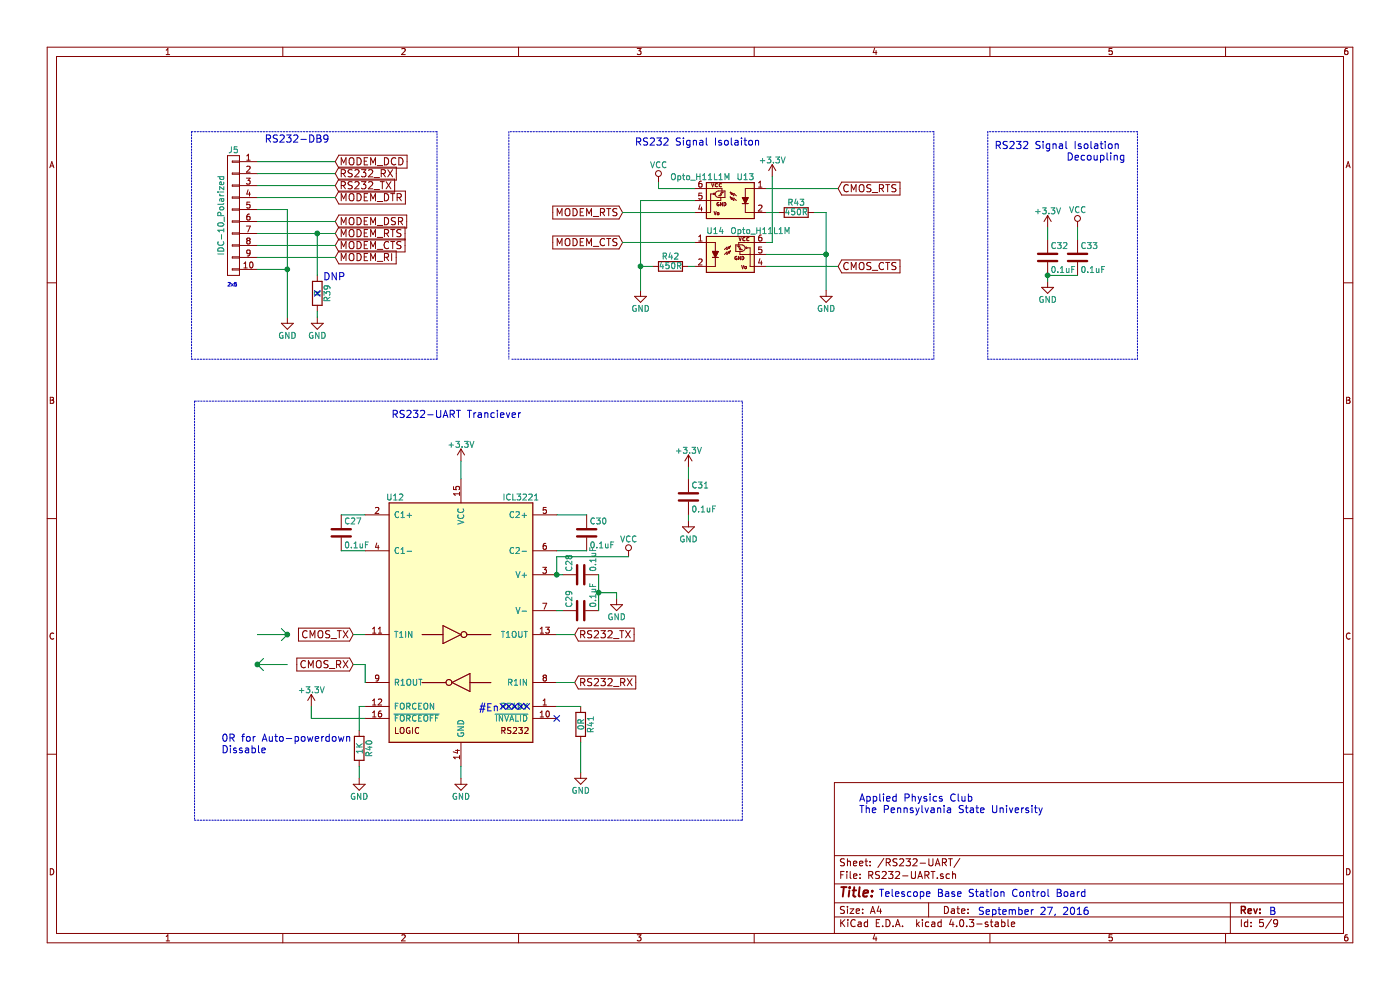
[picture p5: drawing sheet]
EESchema Schematic File Version 2
LIBS:power
LIBS:device
LIBS:transistors
LIBS:conn
LIBS:linear
LIBS:regul
LIBS:74xx
LIBS:cmos4000
LIBS:adc-dac
LIBS:memory
LIBS:xilinx
LIBS:microcontrollers
LIBS:dsp
LIBS:microchip
LIBS:analog_switches
LIBS:motorola
LIBS:texas
LIBS:intel
LIBS:audio
LIBS:interface
LIBS:digital-audio
LIBS:philips
LIBS:display
LIBS:cypress
LIBS:siliconi
LIBS:opto
LIBS:atmel
LIBS:contrib
LIBS:valves
LIBS:DigitalLogic
LIBS:Minicircuits
LIBS:SiteControl-cache
EELAYER 25 0
EELAYER END
$Descr A4 11693 8268
encoding utf-8
Sheet 5 9
Title ""
Date ""
Rev ""
Comp ""
Comment1 ""
Comment2 ""
Comment3 ""
Comment4 ""
$EndDescr
$Comp
L MAX3226 U12
U 1 1
P 3850 5200
F 0 "U12" H 3300 6250 50  0000 C CNN
F 1 "ICL3221" H 4350 6250 50  0000 C CNN
F 2 "SMD_Packages:SO-16-N" H 3850 3900 50  0001 C CNN
F 3 "" H 3850 5300 50  0000 C CNN
	1    3850 5200
	1    0    0    -1  
$EndComp
Text Notes 4000 5950 0    60   ~ 0
#En
NoConn ~ 4200 5900
NoConn ~ 4250 5900
NoConn ~ 4300 5900
NoConn ~ 4350 5900
NoConn ~ 4400 5900
$Comp
L +3.3V #PWR48
U 1 1
P 3850 3850
F 0 "#PWR48" H 3850 3700 50  0001 C CNN
F 1 "+3.3V" H 3850 3990 50  0000 C CNN
F 2 "" H 3850 3850 50  0000 C CNN
F 3 "" H 3850 3850 50  0000 C CNN
	1    3850 3850
	1    0    0    -1  
$EndComp
$Comp
L GND #PWR49
U 1 1
P 3850 6500
F 0 "#PWR49" H 3850 6250 50  0001 C CNN
F 1 "GND" H 3850 6350 50  0000 C CNN
F 2 "" H 3850 6500 50  0000 C CNN
F 3 "" H 3850 6500 50  0000 C CNN
	1    3850 6500
	1    0    0    -1  
$EndComp
$Comp
L R R41
U 1 1
P 4850 6050
F 0 "R41" V 4930 6050 50  0000 C CNN
F 1 "0R" V 4850 6050 50  0000 C CNN
F 2 "Resistors_SMD:R_0603" V 4780 6050 50  0001 C CNN
F 3 "" H 4850 6050 50  0000 C CNN
	1    4850 6050
	1    0    0    -1  
$EndComp
$Comp
L C C27
U 1 1
P 2850 4450
F 0 "C27" H 2875 4550 50  0000 L CNN
F 1 "0.1uF" H 2875 4350 50  0000 L CNN
F 2 "Capacitors_SMD:C_0603" H 2888 4300 50  0001 C CNN
F 3 "" H 2850 4450 50  0000 C CNN
	1    2850 4450
	1    0    0    -1  
$EndComp
$Comp
L C C30
U 1 1
P 4900 4450
F 0 "C30" H 4925 4550 50  0000 L CNN
F 1 "0.1uF" H 4925 4350 50  0000 L CNN
F 2 "Capacitors_SMD:C_0603" H 4938 4300 50  0001 C CNN
F 3 "" H 4900 4450 50  0000 C CNN
	1    4900 4450
	1    0    0    -1  
$EndComp
$Comp
L C C31
U 1 1
P 5750 4150
F 0 "C31" H 5775 4250 50  0000 L CNN
F 1 "0.1uF" H 5775 4050 50  0000 L CNN
F 2 "Capacitors_SMD:C_0603" H 5788 4000 50  0001 C CNN
F 3 "" H 5750 4150 50  0000 C CNN
	1    5750 4150
	1    0    0    -1  
$EndComp
$Comp
L +3.3V #PWR55
U 1 1
P 5750 3900
F 0 "#PWR55" H 5750 3750 50  0001 C CNN
F 1 "+3.3V" H 5750 4040 50  0000 C CNN
F 2 "" H 5750 3900 50  0000 C CNN
F 3 "" H 5750 3900 50  0000 C CNN
	1    5750 3900
	1    0    0    -1  
$EndComp
$Comp
L GND #PWR56
U 1 1
P 5750 4350
F 0 "#PWR56" H 5750 4100 50  0001 C CNN
F 1 "GND" H 5750 4200 50  0000 C CNN
F 2 "" H 5750 4350 50  0000 C CNN
F 3 "" H 5750 4350 50  0000 C CNN
	1    5750 4350
	1    0    0    -1  
$EndComp
$Comp
L GND #PWR50
U 1 1
P 4850 6450
F 0 "#PWR50" H 4850 6200 50  0001 C CNN
F 1 "GND" H 4850 6300 50  0000 C CNN
F 2 "" H 4850 6450 50  0000 C CNN
F 3 "" H 4850 6450 50  0000 C CNN
	1    4850 6450
	1    0    0    -1  
$EndComp
$Comp
L C C28
U 1 1
P 4850 4800
F 0 "C28" H 4875 4900 50  0000 L CNN
F 1 "0.1uF" H 4875 4700 50  0000 L CNN
F 2 "Capacitors_SMD:C_0603" H 4888 4650 50  0001 C CNN
F 3 "" H 4850 4800 50  0000 C CNN
	1    4850 4800
	0    -1   -1   0   
$EndComp
$Comp
L C C29
U 1 1
P 4850 5100
F 0 "C29" H 4875 5200 50  0000 L CNN
F 1 "0.1uF" H 4875 5000 50  0000 L CNN
F 2 "Capacitors_SMD:C_0603" H 4888 4950 50  0001 C CNN
F 3 "" H 4850 5100 50  0000 C CNN
	1    4850 5100
	0    -1   -1   0   
$EndComp
$Comp
L GND #PWR51
U 1 1
P 5150 5000
F 0 "#PWR51" H 5150 4750 50  0001 C CNN
F 1 "GND" H 5150 4850 50  0000 C CNN
F 2 "" H 5150 5000 50  0000 C CNN
F 3 "" H 5150 5000 50  0000 C CNN
	1    5150 5000
	1    0    0    -1  
$EndComp
$Comp
L +3.3V #PWR45
U 1 1
P 2600 5900
F 0 "#PWR45" H 2600 5750 50  0001 C CNN
F 1 "+3.3V" H 2600 6040 50  0000 C CNN
F 2 "" H 2600 5900 50  0000 C CNN
F 3 "" H 2600 5900 50  0000 C CNN
	1    2600 5900
	1    0    0    -1  
$EndComp
$Comp
L R R40
U 1 1
P 3000 6250
F 0 "R40" V 3080 6250 50  0000 C CNN
F 1 "1K" V 3000 6250 50  0000 C CNN
F 2 "Resistors_SMD:R_0603" V 2930 6250 50  0001 C CNN
F 3 "" H 3000 6250 50  0000 C CNN
	1    3000 6250
	1    0    0    -1  
$EndComp
$Comp
L GND #PWR47
U 1 1
P 3000 6500
F 0 "#PWR47" H 3000 6250 50  0001 C CNN
F 1 "GND" H 3000 6350 50  0000 C CNN
F 2 "" H 3000 6500 50  0000 C CNN
F 3 "" H 3000 6500 50  0000 C CNN
	1    3000 6500
	1    0    0    -1  
$EndComp
Text Notes 1850 6300 0    60   ~ 0
0R for Auto-powerdown \nDissable
Text GLabel 7000 2225 2    60   Input ~ 0
CMOS_CTS
Text GLabel 7000 1575 2    60   Input ~ 0
CMOS_RTS
Text GLabel 2950 5550 0    60   Input ~ 0
CMOS_RX
Text GLabel 2950 5300 0    60   Input ~ 0
CMOS_TX
NoConn ~ 4650 6000
$Comp
L Opto_H11L1M U14
U 1 1
P 6100 2125
F 0 "U14" H 5900 2325 50  0000 L CNN
F 1 "Opto_H11L1M" H 6100 2325 50  0000 L CNN
F 2 "DigitalLogic:H11L1M" H 5900 1925 50  0001 L CIN
F 3 "" H 6075 2155 50  0000 L CNN
	1    6100 2125
	1    0    0    -1  
$EndComp
$Comp
L Opto_H11L1M U13
U 1 1
P 6100 1675
F 0 "U13" H 5900 1875 50  0000 L CNN
F 1 "Opto_H11L1M" H 6100 1875 50  0000 L CNN
F 2 "DigitalLogic:H11L1M" H 5900 1475 50  0001 L CIN
F 3 "" H 6075 1705 50  0000 L CNN
	1    6100 1675
	-1   0    0    -1  
$EndComp
$Comp
L CONN_01X10 J5
U 1 1
P 1950 1800
F 0 "J5" H 1950 2350 50  0000 C CNN
F 1 "IDC-10_Polarized" V 2050 1800 50  0000 C CNN
F 2 "Connect:IDC_Header_Straight_10pins" H 1950 1800 50  0001 C CNN
F 3 "" H 1950 1800 50  0000 C CNN
	1    1950 1800
	-1   0    0    -1  
$EndComp
$Comp
L GND #PWR44
U 1 1
P 2400 2650
F 0 "#PWR44" H 2400 2400 50  0001 C CNN
F 1 "GND" H 2400 2500 50  0000 C CNN
F 2 "" H 2400 2650 50  0000 C CNN
F 3 "" H 2400 2650 50  0000 C CNN
	1    2400 2650
	1    0    0    -1  
$EndComp
$Comp
L R R39
U 1 1
P 2650 2450
F 0 "R39" V 2730 2450 50  0000 C CNN
F 1 "R" V 2650 2450 50  0000 C CNN
F 2 "Resistors_SMD:R_0603" V 2580 2450 50  0001 C CNN
F 3 "" H 2650 2450 50  0000 C CNN
	1    2650 2450
	1    0    0    -1  
$EndComp
$Comp
L GND #PWR46
U 1 1
P 2650 2650
F 0 "#PWR46" H 2650 2400 50  0001 C CNN
F 1 "GND" H 2650 2500 50  0000 C CNN
F 2 "" H 2650 2650 50  0000 C CNN
F 3 "" H 2650 2650 50  0000 C CNN
	1    2650 2650
	1    0    0    -1  
$EndComp
NoConn ~ 2650 2450
Text Notes 2700 2350 0    60   ~ 0
DNP
Text GLabel 2800 1350 2    60   Input ~ 0
MODEM_DCD
Text GLabel 2800 1450 2    60   Input ~ 0
RS232_RX
Text GLabel 2800 1550 2    60   Input ~ 0
RS232_TX
Text GLabel 2800 1650 2    60   Input ~ 0
MODEM_DTR
Text GLabel 2800 1850 2    60   Input ~ 0
MODEM_DSR
Text GLabel 2800 1950 2    60   Input ~ 0
MODEM_RTS
Text GLabel 2800 2050 2    60   Input ~ 0
MODEM_CTS
Text GLabel 2800 2150 2    60   Input ~ 0
MODEM_RI
Text GLabel 4800 5300 2    60   Input ~ 0
RS232_TX
Text GLabel 4800 5700 2    60   Input ~ 0
RS232_RX
$Comp
L VCC #PWR52
U 1 1
P 5250 4650
F 0 "#PWR52" H 5250 4500 50  0001 C CNN
F 1 "VCC" H 5250 4800 50  0000 C CNN
F 2 "" H 5250 4650 50  0000 C CNN
F 3 "" H 5250 4650 50  0000 C CNN
	1    5250 4650
	1    0    0    -1  
$EndComp
$Comp
L VCC #PWR54
U 1 1
P 5500 1525
F 0 "#PWR54" H 5500 1375 50  0001 C CNN
F 1 "VCC" H 5500 1675 50  0000 C CNN
F 2 "" H 5500 1525 50  0000 C CNN
F 3 "" H 5500 1525 50  0000 C CNN
	1    5500 1525
	1    0    0    -1  
$EndComp
$Comp
L GND #PWR53
U 1 1
P 5350 2425
F 0 "#PWR53" H 5350 2175 50  0001 C CNN
F 1 "GND" H 5350 2275 50  0000 C CNN
F 2 "" H 5350 2425 50  0000 C CNN
F 3 "" H 5350 2425 50  0000 C CNN
	1    5350 2425
	1    0    0    -1  
$EndComp
$Comp
L R R42
U 1 1
P 5600 2225
F 0 "R42" V 5680 2225 50  0000 C CNN
F 1 "450R" V 5600 2225 50  0000 C CNN
F 2 "Resistors_SMD:R_0603" V 5530 2225 50  0001 C CNN
F 3 "" H 5600 2225 50  0000 C CNN
	1    5600 2225
	0    -1   -1   0   
$EndComp
Text GLabel 5200 2025 0    60   Input ~ 0
MODEM_CTS
Text GLabel 5200 1775 0    60   Input ~ 0
MODEM_RTS
$Comp
L GND #PWR58
U 1 1
P 6900 2425
F 0 "#PWR58" H 6900 2175 50  0001 C CNN
F 1 "GND" H 6900 2275 50  0000 C CNN
F 2 "" H 6900 2425 50  0000 C CNN
F 3 "" H 6900 2425 50  0000 C CNN
	1    6900 2425
	1    0    0    -1  
$EndComp
$Comp
L +3.3V #PWR57
U 1 1
P 6450 1475
F 0 "#PWR57" H 6450 1325 50  0001 C CNN
F 1 "+3.3V" H 6450 1615 50  0000 C CNN
F 2 "" H 6450 1475 50  0000 C CNN
F 3 "" H 6450 1475 50  0000 C CNN
	1    6450 1475
	1    0    0    -1  
$EndComp
$Comp
L R R43
U 1 1
P 6650 1775
F 0 "R43" V 6730 1775 50  0000 C CNN
F 1 "450R" V 6650 1775 50  0000 C CNN
F 2 "Resistors_SMD:R_0603" V 6580 1775 50  0001 C CNN
F 3 "" H 6650 1775 50  0000 C CNN
	1    6650 1775
	0    -1   -1   0   
$EndComp
$Comp
L C C32
U 1 1
P 8750 2150
F 0 "C32" H 8775 2250 50  0000 L CNN
F 1 "0.1uF" H 8775 2050 50  0000 L CNN
F 2 "Capacitors_SMD:C_0603" H 8788 2000 50  0001 C CNN
F 3 "" H 8750 2150 50  0000 C CNN
	1    8750 2150
	1    0    0    -1  
$EndComp
$Comp
L +3.3V #PWR59
U 1 1
P 8750 1900
F 0 "#PWR59" H 8750 1750 50  0001 C CNN
F 1 "+3.3V" H 8750 2040 50  0000 C CNN
F 2 "" H 8750 1900 50  0000 C CNN
F 3 "" H 8750 1900 50  0000 C CNN
	1    8750 1900
	1    0    0    -1  
$EndComp
$Comp
L GND #PWR60
U 1 1
P 8750 2350
F 0 "#PWR60" H 8750 2100 50  0001 C CNN
F 1 "GND" H 8750 2200 50  0000 C CNN
F 2 "" H 8750 2350 50  0000 C CNN
F 3 "" H 8750 2350 50  0000 C CNN
	1    8750 2350
	1    0    0    -1  
$EndComp
$Comp
L C C33
U 1 1
P 9000 2150
F 0 "C33" H 9025 2250 50  0000 L CNN
F 1 "0.1uF" H 9025 2050 50  0000 L CNN
F 2 "Capacitors_SMD:C_0603" H 9038 2000 50  0001 C CNN
F 3 "" H 9000 2150 50  0000 C CNN
	1    9000 2150
	1    0    0    -1  
$EndComp
Wire Wire Line
	4650 4300 4900 4300
Wire Wire Line
	4900 4600 4650 4600
Wire Wire Line
	3050 4300 2850 4300
Wire Wire Line
	2850 4600 3050 4600
Wire Wire Line
	3850 4000 3850 3850
Wire Wire Line
	3850 6400 3850 6500
Wire Wire Line
	4650 5900 4850 5900
Wire Wire Line
	4850 6200 4850 6450
Wire Wire Line
	4650 4800 4700 4800
Wire Wire Line
	4650 5100 4700 5100
Wire Wire Line
	5000 4800 5000 5100
Wire Wire Line
	5000 4950 5150 4950
Wire Wire Line
	5150 4950 5150 5000
Connection ~ 5000 4950
Wire Wire Line
	5750 4350 5750 4300
Wire Wire Line
	5750 4000 5750 3900
Wire Wire Line
	3050 6000 2600 6000
Wire Wire Line
	2600 6000 2600 5900
Wire Wire Line
	3000 6500 3000 6400
Wire Wire Line
	3000 6100 3000 5900
Wire Wire Line
	3000 5900 3050 5900
Wire Wire Line
	2950 5300 3050 5300
Wire Wire Line
	2950 5550 3050 5550
Wire Wire Line
	3050 5550 3050 5700
Wire Wire Line
	2150 5300 2400 5300
Wire Wire Line
	2400 5300 2350 5250
Wire Wire Line
	2400 5300 2350 5350
Connection ~ 2400 5300
Wire Wire Line
	2400 5550 2150 5550
Wire Wire Line
	2150 5550 2200 5600
Wire Wire Line
	2150 5550 2200 5500
Connection ~ 2150 5550
Wire Wire Line
	2150 1750 2400 1750
Wire Wire Line
	2400 1750 2400 2650
Wire Wire Line
	2650 2650 2650 2600
Wire Wire Line
	2150 1950 2800 1950
Wire Wire Line
	2650 1950 2650 2300
Wire Wire Line
	2800 2150 2150 2150
Wire Wire Line
	2150 2050 2800 2050
Connection ~ 2650 1950
Wire Wire Line
	2800 1850 2150 1850
Wire Wire Line
	2150 1650 2800 1650
Wire Wire Line
	2800 1550 2150 1550
Wire Wire Line
	2800 1450 2150 1450
Wire Wire Line
	2150 1350 2800 1350
Wire Notes Line
	1600 3000 3650 3000
Wire Notes Line
	3650 3000 3650 1100
Wire Notes Line
	3650 1100 1600 1100
Wire Notes Line
	1600 1100 1600 3000
Wire Wire Line
	4650 5300 4800 5300
Wire Wire Line
	4800 5700 4650 5700
Wire Wire Line
	4650 4800 4650 4650
Wire Wire Line
	4650 4650 5250 4650
Connection ~ 4650 4800
Wire Wire Line
	5350 1675 5350 2425
Wire Wire Line
	5350 2225 5450 2225
Wire Wire Line
	5750 2225 5800 2225
Wire Wire Line
	5500 1525 5500 1575
Wire Wire Line
	5500 1575 5800 1575
Wire Wire Line
	5800 1675 5350 1675
Connection ~ 5350 2225
Wire Wire Line
	5800 1775 5200 1775
Wire Wire Line
	5200 2025 5800 2025
Wire Wire Line
	6450 1475 6450 2025
Wire Wire Line
	6450 2025 6400 2025
Wire Wire Line
	6400 2125 6900 2125
Wire Wire Line
	6900 1775 6900 2425
Wire Wire Line
	6400 1775 6500 1775
Wire Wire Line
	6800 1775 6900 1775
Connection ~ 6900 2125
Wire Wire Line
	7000 1575 6400 1575
Wire Wire Line
	6400 2225 7000 2225
Wire Wire Line
	8750 2350 8750 2300
Wire Wire Line
	8750 2000 8750 1900
Wire Wire Line
	8750 2300 9000 2300
Connection ~ 8750 2300
$Comp
L VCC #PWR61
U 1 1
P 9000 1900
F 0 "#PWR61" H 9000 1750 50  0001 C CNN
F 1 "VCC" H 9000 2050 50  0000 C CNN
F 2 "" H 9000 1900 50  0000 C CNN
F 3 "" H 9000 1900 50  0000 C CNN
	1    9000 1900
	1    0    0    -1  
$EndComp
Wire Wire Line
	9000 1900 9000 2000
Wire Notes Line
	4250 1100 4250 3000
Wire Notes Line
	4275 3000 7800 3000
Wire Notes Line
	7800 3000 7800 1100
Wire Notes Line
	7800 1100 4250 1100
Wire Notes Line
	8250 1100 8250 3000
Wire Notes Line
	8250 3000 9500 3000
Wire Notes Line
	9500 3000 9500 1100
Wire Notes Line
	9500 1100 8250 1100
Wire Notes Line
	1625 3350 1625 6850
Wire Notes Line
	1625 6850 6200 6850
Wire Notes Line
	6200 6850 6200 3350
Wire Notes Line
	6200 3350 1625 3350
Text Notes 2750 1200 2    60   ~ 0
RS232-DB9
Text Notes 6350 1225 2    60   ~ 0
RS232 Signal Isolaiton
Text Notes 9400 1350 2    60   ~ 0
RS232 Signal Isolation \nDecoupling
Text Notes 4400 3500 2    60   ~ 0
RS232-UART Tranciever 
Wire Wire Line
	2150 2250 2400 2250
Connection ~ 2400 2250
Text Notes 1900 2400 0    30   ~ 0
2x5
Text Notes 7175 6800 0    60   ~ 0
Applied Physics Club\nThe Pennsylvania State University
Text Notes 9100 7650 2    60   ~ 0
September 27, 2016
Text Notes 9075 7500 2    60   ~ 0
Telescope Base Station Control Board
Text Notes 10600 7650 0    60   ~ 0
B
$EndSCHEMATC
